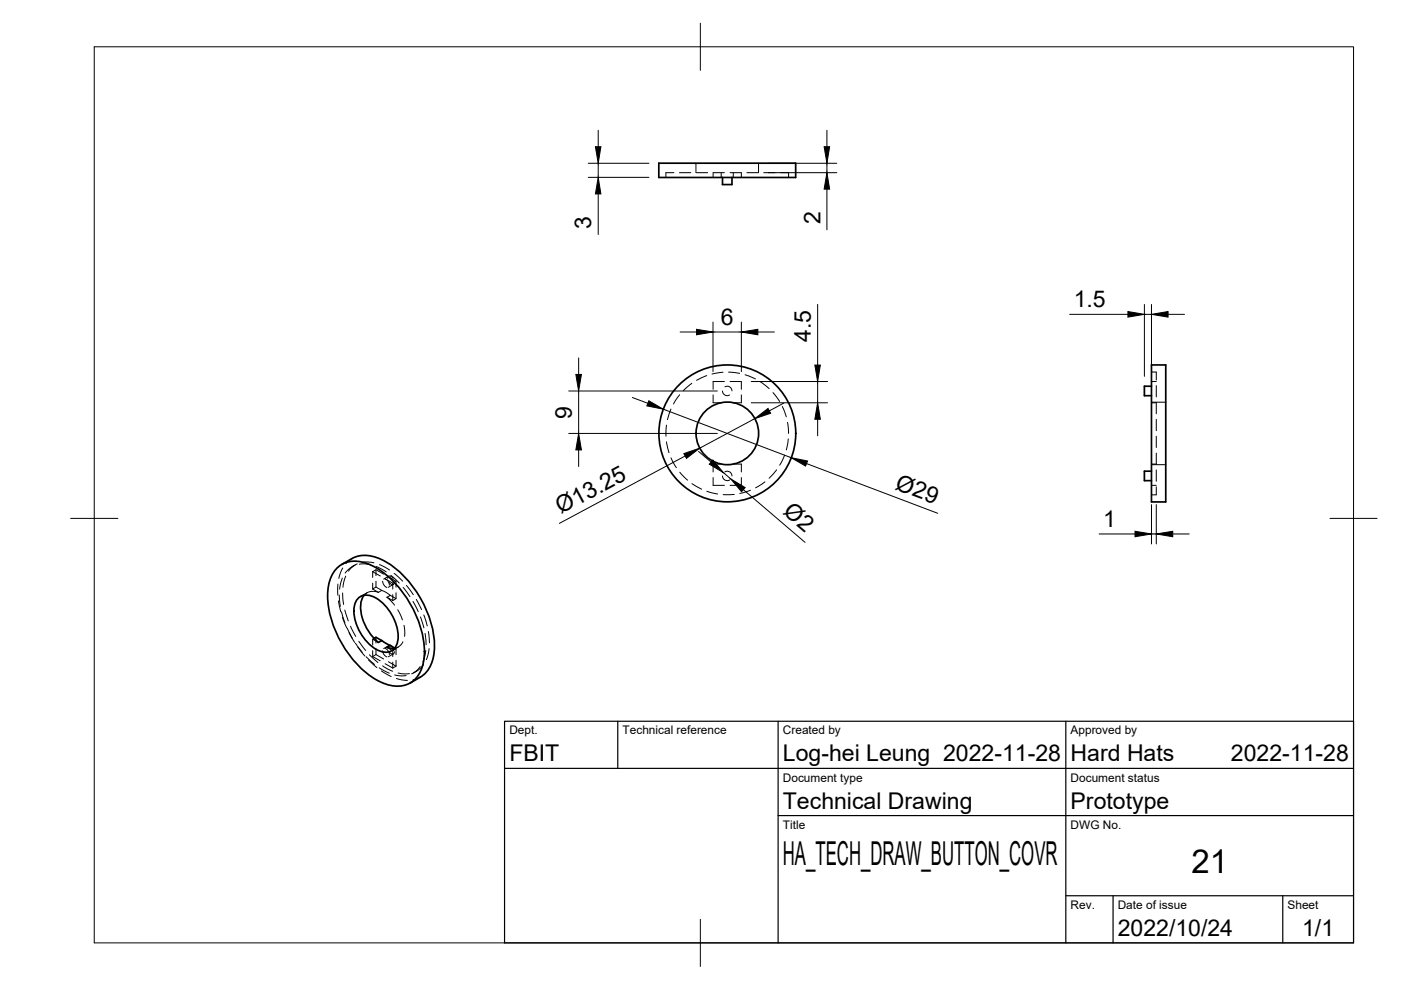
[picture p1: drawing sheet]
<svg xmlns="http://www.w3.org/2000/svg" width="297mm" height="210mm" viewBox="0 0 297 210" stroke-linecap="round" stroke-linejoin="round" font-family="sans-serif">
<!-- layer: Visible -->
<g fill="none" stroke="#000" stroke-width=".36">
<path d="M139.7 34.6h29v3h-29zM153.2 37.6v1.5h2v-1.5M244.1 77.4h3.1v29h-3.1zM244.1 99.9h-1.5v2h1.5M244.1 81.9h-1.5v2h1.5M74.6 118.4l-2.1 1.3M74.6 118.4a7.1 7.1 0 0 1 7.3 .8 22.6 22.6 0 0 1 10.2 17.7 7.6 7.6 0 0 1-5.1 7.9M71.3 120.6a5.9 5.9 0 0 1 7.1-.9 21.8 21.8 0 0 1 10.7 13 14.6 14.6 0 0 1 .2 9.3 5.4 5.4 0 0 1-7.1 3.2 18.9 18.9 0 0 1-10.1-9.4 18.5 18.5 0 0 1-2.3-12.2l.4-1.2zM76.1 126.7a3.5 3.5 0 0 1 4.4 .6 10.1 10.1 0 0 1 3.8 8.6 2.62 2.62 0 0 1-3.7 2.2 9.8 9.8 0 0 1-5.5-9.5l.2-.8zM77.2 126.2a5.9 5.9 0 0 0-.1 5.6l.7 1.4 .8 1.4 1.6 1.6M79.3 135.4l.4-.3 1.2 .7M80.9 135.8l-.7 .4"/>
<path d="M81 135.8l1.8 1.1M82 137.3l1.7 .1M82.8 136.9l-.8 .4M82.8 136.9l.9 .5"/>
<circle cx="154.2" cy="91.9" r="14.5"/>
<circle cx="154.2" cy="91.9" r="6.6"/>
</g>
<!-- layer: Hidden -->
<g fill="none" stroke="#000" stroke-width=".21">
<path d="M142.9 36.6h-1.7v1M144.1 36.6h2.4M147.6 34.6v2M147.6 36.6h2.4M151.2 36.6v1M151.2 36.6h2.4M152.9 36.6v1M154.8 36.6h2.4v1M155.5 36.6v1M158.3 36.6h2.4M160.8 34.6v2M161.9 36.6h2.4"/>
<path d="M165.5 36.6h1.7v1M149.8 79.6l-2.1 1M153.3 78.9l-2.3 .4M154.5 78.9l2.3 .3M158 79.5l2.2 .8M244.1 78.9h1.1v1.7M141.3 90.1l-.1 2.4M141.3 93.7l.5 2.3M142.3 86.7l-.8 2.3M142.3 97.1l1.1 2.1M144.1 83.7l-1.3 2M146.7 81.3l-1.8 1.5"/>
<path d="M151.2 83.7v1.7h1.7M152.9 98.4h-1.7v1.7M153.2 82.9a1.01 1.01 0 0 0 1.5 .8M153.6 80.9h-2.4v1.6M153.7 82a1.01 1.01 0 0 1 1.5 .9M154.8 80.9h2.4v1.6M155.5 98.4h1.7v1.7M157.2 83.7v1.7h-1.7M161.2 80.9l1.9 1.5M163.9 83.2l1.4 1.9M164.7 99.6l-1.6 1.8M165.9 86.2l.8 2.2"/>
<path d="M166.3 96.5l-1 2.1M167 89.5l.2 2.4M167.1 93.1l-.4 2.3M244.1 85.4h1.1M244.1 98.4h1.1M244.1 80.9h1.1M244.1 98.5h3.1M244.1 85.3h3.1M245.2 81.8v2.4M245.2 85.3v2.4M245.2 88.9v2.4M245.2 92.5v2.4"/>
<path d="M245.2 96.1v2.4M245.2 99.6v2.4M74.6 118.4l-1.2 1.1M75 120l-.7 .4-1.1 1.1M75.4 119.8l-.8 .4M75.7 119.6l-1.2 .8-.6 .7M76.2 119.6l1-.1 1.4 .2M76.9 119.2l1-.1 1.4 .2M80.5 119.7l2.1 1.2M144.1 100.1l1.7 1.7M146.7 102.5l2.1 1.2M149.9 104.2l2.2 .5"/>
<path d="M151.2 101.3v1.6h2.4M153.2 100.9a.99 .99 0 0 0 1.5 .9M153.7 100a1.01 1.01 0 0 1 1.5 .9M155.7 104.8l-2.4 .1M157.2 101.3v1.6h-2.4M159.1 103.9l-2.3 .7M162.2 102.2l-2 1.2M244.1 102.9h1.1M245.2 103.2v1.7h-1.1M71.6 123.8v2.4M71.8 127.4l.5 2.3M71.9 126.1l.3 2.5"/>
<path d="M72.4 129.7l.7 2.4M72.6 122.6l-.6 2.3M72.6 130.9l.9 2.2M72.6 125.7l.3 2.5M72.7 120.4l-.9 2.3M73.1 129.3l.8 2.3M73.3 122.2l-.6 2.3M73.6 133.2l1.1 2.2M74 134.1l1.2 2.1M74.3 132.8l1.1 2.1M75.4 136.4l1.4 1.9M75.9 137.2l1.4 1.9"/>
<path d="M76.1 136l1.4 1.9M77.6 139.2l1.8 1.7M77.8 125.7l-1.4 .8M78.1 139.9l1.8 1.7M78.3 138.8l1.8 1.7M79 121.2l.7-.4 1.6 .9M79 121.2v1.2M79 123.6v1.3M79 135.5v1.3M79 138v1.2M79 139.2l1.6 .9M79 121.2l1.6 .9"/>
<path d="M79 124.9l1.2 .7M79.3 135.4l-.3 .1 1.2 .7M79.7 123.2v1.3l-.7 .4M79.7 138.8l1.6 .9M79.7 120.8v1.2M79.7 135.1v1.2M79.7 137.6v1.2M79.7 138.8l-.7 .4M79.7 124.5l1.2 .7M79.7 120.1l2.2 1.2M80.2 125.6a2.6 2.6 0 0 0-3 .6M80.2 125.6l.7-.4 1.9 1-.8 .4"/>
<path d="M81.1 138a1.43 1.43 0 0 0 .9 1.3M81.1 123.2l.1 .3a1.46 1.46 0 0 0 .8 1.1M81.6 137.5a1.45 1.45 0 0 1 .9 1.3M81.6 122.8a1.45 1.45 0 0 1 .9 1.3M81.7 122.7l1.6 .9M82 126.6l1.7 1.7M82 137.3l1.3 .7 .7-.4M82.2 137.4a.49 .49 0 0 1 .4-.6 .49 .49 0 0 1 .5 .3l.3 .3M82.2 122.6a.54 .54 0 0 1 .5-.5 .54 .54 0 0 1 .6 .4l.1 .2M82.4 122.3l1.6 .9-.7 .4M82.4 136.9l-1.1 .6M82.4 122.2l-1.1 .6"/>
<path d="M82.5 138.1a.63 .63 0 0 0 .5 .5 .63 .63 0 0 0 .6-.2v-.2M82.5 123.4a.64 .64 0 0 0 .4 .5 .64 .64 0 0 0 .7-.2v-.2M82.8 126.2l1.2 .7-.7 .4-1.3-.7M82.9 122l1.7 1.6M83.3 123.6v1.3M83.3 126.1v1.2M83.3 138v1.2M83.4 138.6l-1.1 .6M83.4 123.9l-1.1 .6M83.6 121.6l1.8 1.6M83.7 137.4l.3 .2M84 123.2v1.3"/>
<path d="M84 125.7v1.2M84 137.6v1.2M84 140v1.2M84.3 129.3l1 2.1M84.5 137.2l-1.5 .8M85.4 136.1l-.6 .8-1.1 .5M85.5 124.5l1.4 2M85.7 132.6l.1 2.3M86.2 124.1l1.4 2M87.6 127.5l1.1 2.2M88.3 127.1l1.1 2.2M89.1 130.8l.8 2.3"/>
<path d="M89.9 130.4l.7 2.3M90.1 134.3l.2 2.4M90.3 137.9l-.6 2.4M90.8 133.9l.3 2.4M91 137.5l-.6 2.4M80.4 141.6l2.1 1.1M80.9 142.3l2 1.1M81.1 141.2l2.1 1.1M81.7 140.7l1.6 .9M82.4 140.3l1.6 .9M83.3 140.4v1.2M83.7 143.1l1.4 .2 1-.1"/>
<path d="M84 141.2l-.7 .4M84.1 143.9l2.3 .4M84.4 142.7l1.4 .2 1-.1M88.3 142.3l-.7 .4M89.1 141.3l-1.1 1.1-.7 .5M89.1 143.6l-1.5 .5M89.8 140.9l-1.1 1.1-.7 .5"/>
</g>
<!-- layer: BORDER -->
<path d="M20 9.9h267v190h-267zM148.5 4.9v10M15 109.9h10M282 109.9h10M148.5 194.9v10" fill="none" stroke="#000" stroke-width=".21"/>
<!-- layer: TITLEBLOCK -->
<path d="M107 152.9h180v47h-180zM131 152.9v10M165 152.9v47M226 152.9v47M107 162.9h180M165 172.9h122M226 189.9h61M236 189.9v10M272 189.9v10" fill="none" stroke="#000" stroke-width=".25"/>
<!-- layer: FD_Dimensions -->
<g fill="none" stroke="#000" stroke-width=".21">
<path d="M124.7 34.6h12.9M124.7 37.6h12.9M126.8 27.6v3.5M126.8 34.6v3M162.9 34.6h14.5M162.9 36.6h14.5M175.3 27.6v3.5M175.3 34.6v2M126.8 41.1v8.6M175.3 40.1v8.6M122.7 75.9v3.5M144.2 70.4h3.5"/>
<path d="M151.2 68.3v10.5M151.2 70.4h6M157.2 68.3v10.5M160.7 70.4h3.5M173.4 64.6v12.8M226.8 66.6h12.3M242.6 64.6v15.2M242.6 66.6h1.5M244.1 64.6v15.2M247.6 66.6h3.5M120.6 82.9h31.5M120.6 91.9h31.5"/>
<path d="M122.7 82.9v9M122.7 95.4v3.5M134.1 84.3l3.3 1.2M140.6 86.8l27.1 10.2M145.3 96.7l-26.7 14.3M148.1 95.7l2.7 2.3M159.3 80.9h16.2M159.3 85.4h16.2M160 88.8l-11.7 6.2M166.2 85.5l-3.1 1.6M171 98.3l27.8 10.5M173.4 80.9v4.5"/>
<path d="M173.4 88.9v3.5M153.4 100.2l1.5 1.4M157.6 103.8l13.1 11.2M233 113.2h7.6M244.1 107v8.3M244.1 113.2h1.1M245.2 107v8.3M248.6 113.2h3.5"/>
</g>
<g fill="#000" stroke="#000" stroke-width=".21">
<path d="M126.2 31.1h1.2l-.6 3.5zM174.7 31.1h1.2l-.6 3.5zM126.8 37.6l.6 3.5h-1.2zM175.3 36.6l.6 3.5h-1.2zM122.1 79.4h1.2l-.6 3.5zM147.7 69.8l3.5 .6-3.5 .6zM157.2 70.4l3.5-.6v1.2zM172.8 77.4h1.1l-.5 3.5zM239.1 66.1l3.5 .5-3.5 .6zM244.1 66.6l3.5-.5v1.1zM122.7 91.9l.6 3.5h-1.2zM137.6 85l3 1.8-3.5-.7z"/>
<path d="M145 96.2l3.3-1.2-2.8 2.2zM151.1 97.5l2.3 2.7-3-1.8zM160 88.8l2.8-2.2 .6 1zM167.7 97l3.5 .7-.4 1.1zM173.4 85.4l.5 3.5h-1.1zM154.9 101.6l3.1 1.8-.8 .9zM240.6 112.6l3.5 .6-3.5 .6zM245.2 113.2l3.4-.6v1.2z"/>
</g>
<g font-size="7">
<text x="166" y="183.4">HA_TECH_DRAW_BUTTON_COVR</text>
<text x="252.6" y="185.2">21</text>
</g>
<g font-size="4.9">
<text x="173.9" y="47.5" transform="rotate(-90 173.9 47.5)">2</text>
<text x="125.3" y="48.5" transform="rotate(-90 125.3 48.5)">3</text>
<text x="227.6" y="65.2">1.5</text>
<text x="152.8" y="68.9">6</text>
<text x="171.9" y="72.6" transform="rotate(-90 171.9 72.6)">4.5</text>
<text x="121.2" y="88.7" transform="rotate(-90 121.2 88.7)">9</text>
<text x="189.6" y="103.7" transform="rotate(21 189.6 103.7)">Ø29</text>
<text x="118.9" y="109" transform="rotate(-28 118.9 109)">Ø13.25</text>
<text x="165.9" y="108.9" transform="rotate(41 165.9 108.9)">Ø2</text>
<text x="233.9" y="111.8">1</text>
<text x="108" y="161.4">FBIT</text>
<text x="166" y="161.4">Log-hei Leung 2022-11-28</text>
<text x="227" y="161.4">Hard Hats</text>
<text x="261" y="161.4">2022-11-28</text>
<text x="166" y="171.4">Technical Drawing</text>
<text x="227" y="171.4">Prototype</text>
<text x="237" y="198.4">2022/10/24</text>
<text x="276.1" y="198.6">1/1</text>
</g>
<g font-size="2.5">
<text x="108" y="155.7">Dept.</text>
<text x="132" y="155.7">Technical reference</text>
<text x="166" y="155.7">Created by</text>
<text x="227" y="155.7">Approved by</text>
<text x="166" y="165.7">Document type</text>
<text x="227" y="165.7">Document status</text>
<text x="166" y="175.7">Title</text>
<text x="227" y="175.7">DWG No.</text>
<text x="227" y="192.7">Rev.</text>
<text x="237" y="192.7">Date of issue</text>
<text x="273" y="192.7">Sheet</text>
</g>
</svg>
